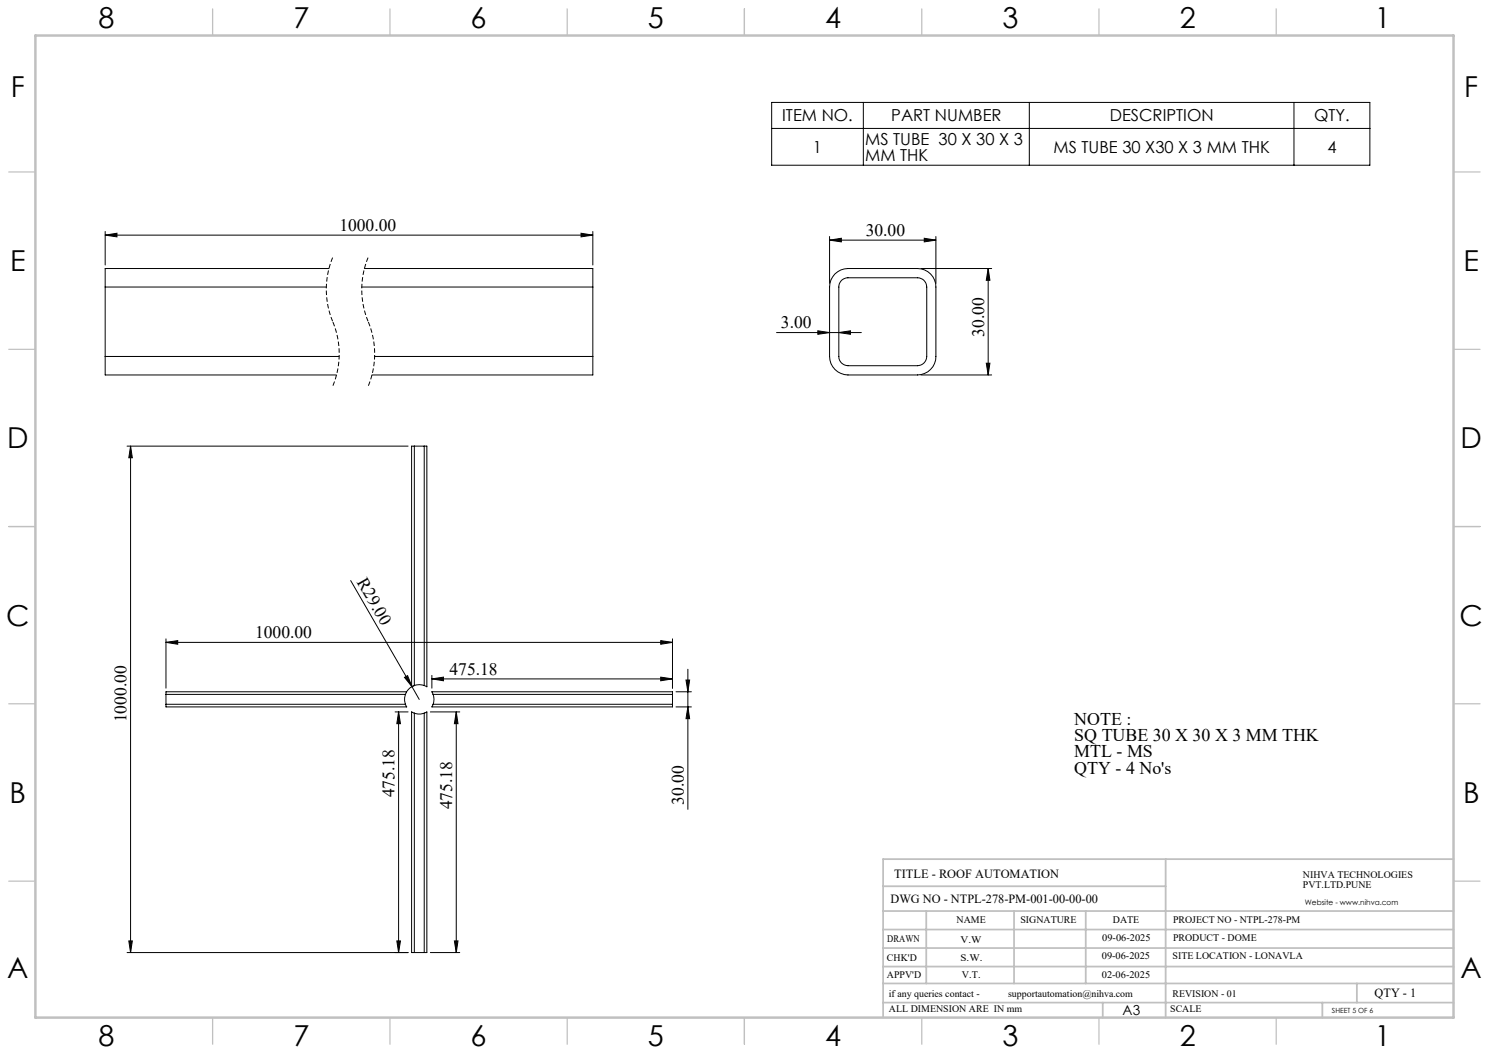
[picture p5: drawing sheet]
<svg xmlns="http://www.w3.org/2000/svg" width="420mm" height="297mm" viewBox="0 0 420 297" stroke-linecap="round" stroke-linejoin="round" font-family="sans-serif">
<g fill="none" stroke="#000" stroke-width=".28">
<path d="M217.7 28.9h168.7v17.7h-168.7zM217.7 36.2h168.7M243.5 28.9v17.7M290.3 28.9v17.7M365 28.9v17.7M29.7 66.3l3.3-.5v1zM29.7 65.3v9.5M29.7 66.3h137.5M92.8 75.7h-63.1v5.3M102.8 75.7h64.4v5.3M163.9 65.8l3.3 .5-3.3 .5zM167.2 65.3v9.5"/>
<path d="M234 67.7l3.3-.5v1zM234 66.7v13.2M234 67.7h30M235.5 77.3a5.2 5.2 0 0 1 3.7-1.6h19.6a5.2 5.2 0 0 1 5.2 5.3v19.5a5.2 5.2 0 0 1-5.2 5.3h-19.6a5.2 5.2 0 0 1-5.2-5.3v-19.5a5.2 5.2 0 0 1 1.5-3.7zM237.3 79.1l.9-.5 1-.3h19.6a2.59 2.59 0 0 1 2.6 2.7v19.5a2.65 2.65 0 0 1-2.6 2.6h-19.6a2.59 2.59 0 0 1-2.6-2.6v-19.5a2.48 2.48 0 0 1 .7-1.9zM259.8 75.7h19.9M260.7 67.2l3.3 .5-3.3 .5zM264 66.7v13.2M278.7 75.7l.5 3.4h-1zM278.7 75.7v30.1M29.7 81h62.3M29.7 81v19.5"/>
<path d="M102 81h65.2M167.2 81v19.5M219 93.8h24M230.7 93.3l3.3 .5-3.3 .5zM236.6 93.8l3.3-.5v1zM29.7 100.5v5.3h65.2M29.7 100.5h65.9M105.7 100.5h61.5M167.2 100.5v5.3h-62.3M259.8 105.8h19.9M278.2 102.4h1l-.5 3.4zM35.8 125.8h79.3"/>
<path d="M36.8 125.8v142.9M36.8 125.8l.5 3.3h-1zM116.9 125.8h-.8v67.9l.8-.3M116.9 125.8h2.8M116.9 125.8v67.6M119.7 125.8h.7v67.9l-.7-.3M119.7 125.8v67.6M98.9 163.8l17.3 29.9M46.8 181.2l3.3-.5v1zM46.8 180.2v13.9M46.8 181.2h142.9M46.8 198.6v.8h67.9l-.3-.8"/>
<path d="M46.8 195.9v-.8h67.9l-.3 .8M46.8 195.9h67.6M46.8 198.6h67.6M46.8 195.9v2.7M114.1 191.1l.9-.5 1.2 3.1zM114.4 195.9a4.1 4.1 0 0 0 0 2.7M116.2 193.7l2.1 3.6M116.9 193.4a4.1 4.1 0 0 1 2.8 0M117.1 193.3l-1.3 .6-1 1.1M121.8 191.5l3.3-.5v1zM121.8 190.5v3.6M121.8 191.5h67.9"/>
<path d="M122.2 195.9l-.4-.8h67.9v.8M122.2 195.9a4.1 4.1 0 0 1 0 2.7M122.2 198.6l-.4 .8h67.9v-.8M122.2 195.9h67.5M122.2 198.6h67.5M186.4 191l3.3 .5-3.3 .5zM186.4 180.7l3.3 .5-3.3 .5zM189.7 180.2v13.9M189.7 195.9v2.7M190.7 195.1h4.3M190.7 199.4h4.3M193.5 191.8h1l-.5 3.3z"/>
<path d="M194 199.4l.5 3.3h-1zM194 188.8v39.5M111.4 200.8h3.7M112.4 200.8v67.9M112.4 200.8l.6 3.3h-1.1zM116.9 201.2a4.1 4.1 0 0 0 2.8 0M116.9 201.2l-.8-.4v67.9h.8M116.9 201.2v67.5M119.7 201.2l.7-.4v67.9h-.7M119.7 201.2v67.5M121.4 200.8h8.3M128.7 200.8l.5 3.3h-1z"/>
<path d="M128.7 200.8v67.9M35.8 268.7h79.3M36.3 265.4h1l-.5 3.3zM111.9 265.4h1.1l-.6 3.3zM116.9 268.7h2.8M121.4 268.7h8.3M128.2 265.4h1l-.5 3.3z"/>
</g>
<path d="M93.9 72.6a23.6 23.6 0 0 0 0 18.1M103.9 72.6a23.6 23.6 0 0 0 0 18.1M93.9 90.7a23.6 23.6 0 0 1 0 18.2M103.9 90.7a23.6 23.6 0 0 1 0 18.2" fill="none" stroke="#000" stroke-width=".28" stroke-dasharray="1.3 .6" stroke-dashoffset="-.1" stroke-linecap="butt"/>
<g fill="none" stroke="#c0c0c0" stroke-width=".35">
<path d="M60 2.5v7.5M110 2.5v7.5M160 2.5v7.5M210 2.5v7.5M260 2.5v7.5M310 2.5v7.5M360 2.5v7.5M2.5 48.5h7.5M410 48.5h7.5M2.5 98.5h7.5M410 98.5h7.5M2.5 148.5h7.5"/>
<path d="M410 148.5h7.5M2.5 198.5h7.5M410 198.5h7.5M2.5 248.5h7.5M410 248.5h7.5M60 287v7.5M110 287v7.5M160 287v7.5M210 287v7.5M260 287v7.5M310 287v7.5M360 287v7.5"/>
</g>
<g fill="none" stroke="#c0c0c0" stroke-width=".5">
<path d="M249.1 257h160.9M249.1 250h79.7M261.3 257v20.4M286 257v20.4M306.2 257v20.4M328.8 242.3v44.7M410 242.3h-160.9v44.7M249.1 272.6h160.9M249.1 267.4h160.9M249.1 262.2h160.9M249.1 277.4h160.9M382.7 277.4v5.4"/>
<path d="M249.1 282.8h160.9M311 282.8v4.2M373 282.8v4.2"/>
</g>
<path d="M10 10h400v277h-400z" fill="none" stroke="#c0c0c0" stroke-width=".7"/>
<g fill="#000">
<path d="M114.1 191.1l.9-.5 1.2 3.1z"/>
<path d="M29.7 66.3l3.3-.5v1zM163.9 65.8l3.3 .5-3.3 .5z"/>
<path d="M260.7 67.2l3.3 .5-3.3 .5zM234 67.7l3.3-.5v1zM186.4 191l3.3 .5-3.3 .5zM121.8 191.5l3.3-.5v1z"/>
<path d="M278.7 75.7l.5 3.4h-1zM278.2 102.4h1l-.5 3.4zM193.5 191.8h1l-.5 3.3zM194 199.4l.5 3.3h-1z"/>
<path d="M236.6 93.8l3.3-.5v1zM230.7 93.3l3.3 .5-3.3 .5z"/>
<path d="M36.8 125.8l.5 3.3h-1zM36.3 265.4h1l-.5 3.3z"/>
<path d="M46.8 181.2l3.3-.5v1zM186.4 180.7l3.3 .5-3.3 .5z"/>
<path d="M111.9 265.4h1.1l-.6 3.3zM112.4 200.8l.6 3.3h-1.1z"/>
<path d="M128.2 265.4h1l-.5 3.3zM128.7 200.8l.5 3.3h-1z"/>
</g>
<g font-size="8.1">
<text x="27.8" y="8">8</text>
<text x="82.8" y="8">7</text>
<text x="132.8" y="8">6</text>
<text x="182.8" y="8">5</text>
<text x="232.8" y="8">4</text>
<text x="282.8" y="8">3</text>
<text x="332.8" y="8">2</text>
<text x="387.8" y="8">1</text>
<text x="3" y="27.2">F</text>
<text x="413" y="27.2">F</text>
<text x="2.8" y="76.5">E</text>
<text x="412.8" y="76.5">E</text>
<text x="2" y="126.5">D</text>
<text x="412" y="126.5">D</text>
<text x="1.7" y="176.5">C</text>
<text x="411.7" y="176.5">C</text>
<text x="2.7" y="226.5">B</text>
<text x="412.7" y="226.5">B</text>
<text x="2" y="275.7">A</text>
<text x="412" y="275.7">A</text>
<text x="27.8" y="295">8</text>
<text x="82.8" y="295">7</text>
<text x="132.8" y="295">6</text>
<text x="182.8" y="295">5</text>
<text x="232.8" y="295">4</text>
<text x="282.8" y="295">3</text>
<text x="332.8" y="295">2</text>
<text x="387.8" y="295">1</text>
</g>
<g font-size="5">
<text x="303" y="204.4">NOTE :</text>
<text x="303" y="209">SQ TUBE 30 X 30 X 3 MM THK</text>
<text x="303" y="213.6">MTL - MS</text>
<text x="303" y="218.2">QTY - 4 No's</text>
</g>
<g font-size="4.9">
<text x="95.7" y="65.1">1000.00</text>
<text x="244.2" y="66.5">30.00</text>
<text x="220.3" y="92.6">3.00</text>
<text x="277.6" y="95" transform="rotate(-90 277.6 95)">30.00</text>
<text x="100.6" y="164.2" transform="rotate(60 100.6 164.2)">R29.00</text>
<text x="72" y="180">1000.00</text>
<text x="126.8" y="190.3">475.18</text>
<text x="35.7" y="203.8" transform="rotate(-90 35.7 203.8)">1000.00</text>
<text x="111.3" y="224.9" transform="rotate(-90 111.3 224.9)">475.18</text>
<text x="192.9" y="227" transform="rotate(-90 192.9 227)">30.00</text>
<text x="127.5" y="228.3" transform="rotate(-90 127.5 228.3)">475.18</text>
</g>
<g font-size="4.7">
<text x="220.6" y="34.2">ITEM NO.</text>
<text x="251.4" y="34.2">PART NUMBER</text>
<text x="313" y="34.2">DESCRIPTION</text>
<text x="370.7" y="34.2">QTY.</text>
<text x="244" y="40.8">MS TUBE 30 X 30 X 3</text>
<text x="229.3" y="43.1">1</text>
<text x="244" y="45.3">MM THK</text>
<text x="297.2" y="43.1">MS TUBE 30 X30 X 3 MM THK</text>
<text x="374.4" y="43.1">4</text>
</g>
<text font-size="3.9" x="316.7" y="286.4">A3</text>
<g font-size="3.5">
<text x="252.2" y="247.6">TITLE - ROOF AUTOMATION</text>
<text x="251.2" y="254.7">DWG NO - NTPL-278-PM-001-00-00-00</text>
<text x="387.7" y="281.1">QTY - 1</text>
</g>
<g font-size="2.8">
<text x="367.5" y="247.6">NIHVA TECHNOLOGIES</text>
<text x="367.5" y="250.5">PVT.LTD.PUNE</text>
<text x="269.8" y="260.3">NAME</text>
<text x="287.8" y="260.3">SIGNATURE</text>
<text x="313.9" y="260.4">DATE</text>
<text x="330.9" y="260.4">PROJECT NO - NTPL-278-PM</text>
<text x="250.3" y="265.6">DRAWN</text>
<text x="270.9" y="266.1">V.W</text>
<text x="310.9" y="265.5">09-06-2025</text>
<text x="330.9" y="265.5">PRODUCT - DOME</text>
<text x="250.2" y="271.1">CHK'D</text>
<text x="250.2" y="275.8">APPV'D</text>
<text x="270.9" y="271.1">S.W.</text>
<text x="271.3" y="275.8">V.T.</text>
<text x="310.8" y="270.6">09-06-2025</text>
<text x="310.8" y="275.8">02-06-2025</text>
<text x="330.7" y="270.6">SITE LOCATION - LONAVLA</text>
<text x="250.7" y="281.1">if any queries contact -</text>
<text x="284.3" y="281.1">supportautomation@nihva.com</text>
<text x="330.7" y="281.1">REVISION - 01</text>
<text x="250.7" y="285.6">ALL DIMENSION ARE IN mm</text>
<text x="330.1" y="285.6">SCALE</text>
</g>
<text font-size="2.1" x="368.1" y="255.1">Website - www.nihva.com</text>
<text font-size="2" x="375.7" y="285.6">SHEET 5 OF 6</text>
</svg>
